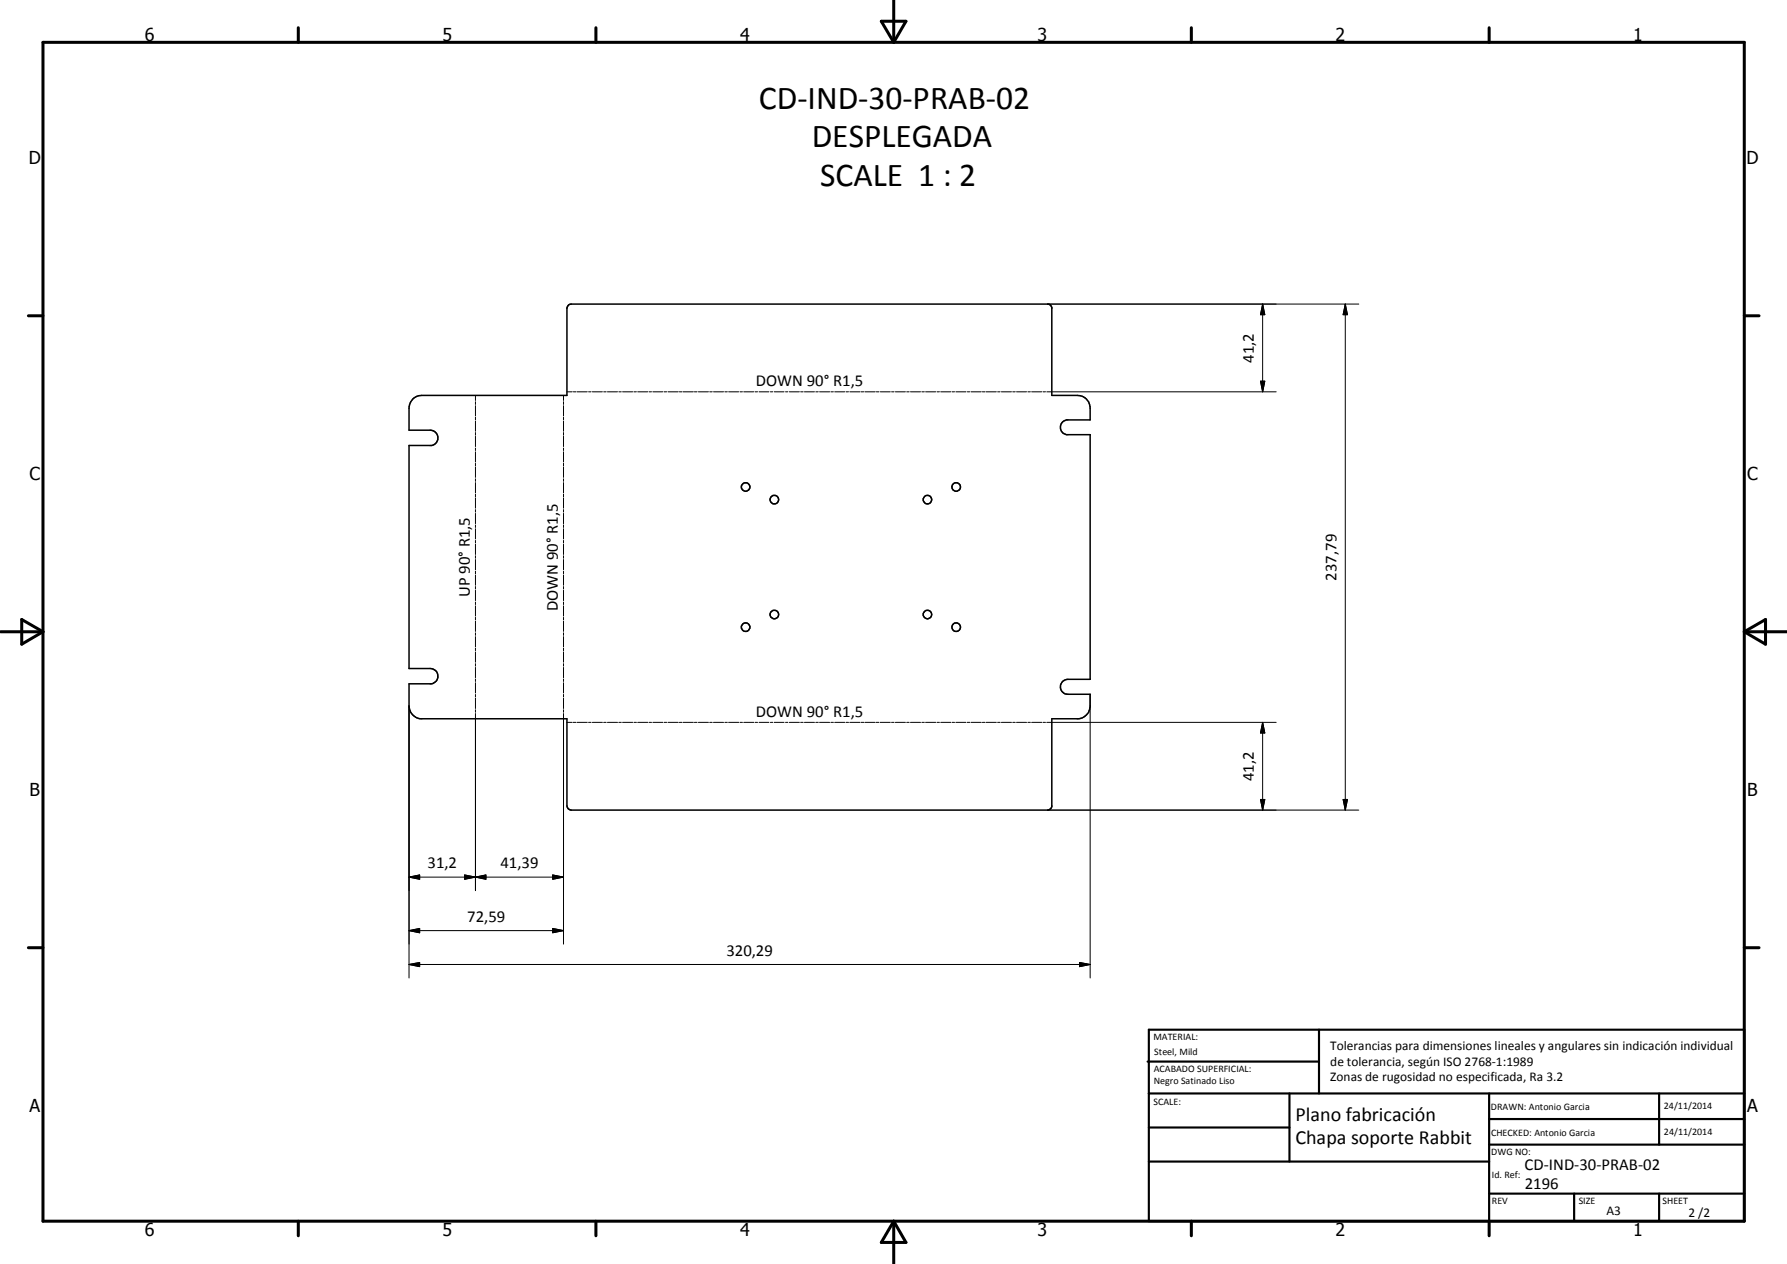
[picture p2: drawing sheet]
<svg xmlns="http://www.w3.org/2000/svg" width="420mm" height="297mm" viewBox="0 0 420 297" stroke-linecap="round" stroke-linejoin="round" font-family="sans-serif">
<g fill="none" stroke="#000" stroke-width=".35">
<path d="M97.1 93.8l.9-.7 1.2-.2h34.1v-20.4l.1-.4a.87 .87 0 0 1 .9-.6h112l.6 .2 .4 .6v20.6h6a2.96 2.96 0 0 1 3 3v2.8h-5.6a1.77 1.77 0 0 0-1.4 1.7 1.77 1.77 0 0 0 1.4 1.8h5.6v57.4h-5.2a1.76 1.76 0 0 0-1.8 1.8 1.76 1.76 0 0 0 1.8 1.8h5.2v2.7a3.1 3.1 0 0 1-2.6 3h-6.4v20.7l-.2 .4-.8 .4h-112l-.7-.4-.3-.6v-20.5h-34.5a3.1 3.1 0 0 1-2.6-3v-5.2h5.3a1.82 1.82 0 0 0 1.5-2 1.82 1.82 0 0 0-1.8-1.6h-5v-52.4h5.3a1.82 1.82 0 0 0 1.5-2 1.82 1.82 0 0 0-1.8-1.6h-5v-5.6l.2-.8z"/>
<circle cx="175.3" cy="114.4" r=".99"/>
<circle cx="182.1" cy="117.4" r="1"/>
<circle cx="218.1" cy="117.4" r="1.01"/>
<circle cx="224.8" cy="114.4" r="1"/>
<circle cx="175.3" cy="147.4" r="1.01"/>
<circle cx="182.1" cy="144.4" r="1"/>
<circle cx="218" cy="144.4" r="1"/>
<circle cx="224.8" cy="147.4" r="1"/>
</g>
<g fill="none" stroke="#000" stroke-width=".24">
<path d="M246.3 71.5h73.2M296.9 71.5l.5 2.5h-1zM296.9 71.5v20.6M316.3 71.5l.5 2.5h-1zM316.3 71.5v118.9M111.8 92.9v1.2M111.8 94.4v.6M111.8 95.3v2.4M111.8 98v.6M111.8 98.9v2.4M132.5 92.9v1.2M132.5 94.4v.6"/>
<path d="M132.5 95.3v2.4M132.5 98v.6M132.5 98.9v2.4M133.3 92.1h1.2M134.8 92.1h.6M135.7 92.1h2.4M138.4 92.1h.6M139.3 92.1h2.3M141.9 92.1h.6M142.8 92.1h2.4M145.5 92.1h.6M146.4 92.1h2.3"/>
<path d="M149 92.1h.6M149.9 92.1h2.4M152.6 92.1h.6M153.5 92.1h2.4M156.2 92.1h.5M157 92.1h2.5M159.7 92.1h.6M160.6 92.1h2.4M163.3 92.1h.6M164.2 92.1h2.4M166.9 92.1h.6M167.8 92.1h2.3"/>
<path d="M170.4 92.1h.6M171.3 92.1h2.4M174 92.1h.6M174.9 92.1h2.3M177.5 92.1h.6M178.5 92.1h2.3M181.1 92.1h.6M182 92.1h2.4M184.7 92.1h.5M185.6 92.1h2.3M188.2 92.1h.6M189.1 92.1h2.4"/>
<path d="M191.8 92.1h.6M192.7 92.1h2.4M195.4 92.1h.5M196.2 92.1h2.4M198.9 92.1h.6M199.8 92.1h2.4M202.5 92.1h.6M203.4 92.1h2.4M206 92.1h.7M207 92.1h2.3M209.6 92.1h.6M210.5 92.1h2.4"/>
<path d="M213.2 92.1h.6M214.1 92.1h2.3M216.7 92.1h.6M217.6 92.1h2.4M220.3 92.1h.6M221.2 92.1h2.4M223.8 92.1h.6M224.7 92.1h2.4M227.4 92.1h.6M228.3 92.1h2.4M231 92.1h.6M231.8 92.1h2.5"/>
<path d="M234.6 92.1h.6M235.4 92.1h2.4M238.1 92.1h.6M239 92.1h2.4M241.7 92.1h.6M242.6 92.1h2.3M245.2 92.1h.6M246.1 92.1h53.9M296.4 89.6h1l-.5 2.5zM111.8 101.6v.7M111.8 102.5v2.4M111.8 105.3v.6"/>
<path d="M111.8 106.2v2.4M111.8 108.9v.6M111.8 109.8v2.4M111.8 112.5v.6M111.8 113.4v2.4M111.8 116.1v.7M111.8 117v2.4M111.8 119.8v.6M132.5 101.6v.7M132.5 102.5v2.4M132.5 105.3v.6M132.5 106.2v2.4"/>
<path d="M132.5 108.9v.6M132.5 109.8v2.4M132.5 112.5v.6M132.5 113.4v2.4M132.5 116.1v.7M132.5 117v2.4M132.5 119.8v.6M111.8 120.6v2.5M111.8 123.4v.6M111.8 124.2v2.5M111.8 127v.6M111.8 127.9v2.4"/>
<path d="M111.8 130.6v.6M111.8 131.5v2.4M111.8 134.2v.6M111.8 135.1v2.4M111.8 137.8v.6M111.8 138.7v2.4M132.5 120.6v2.5M132.5 123.4v.6M132.5 124.2v2.5M132.5 127v.6M132.5 127.9v2.4M132.5 130.6v.6"/>
<path d="M132.5 131.5v2.4M132.5 134.2v.6M132.5 135.1v2.4M132.5 137.8v.6M132.5 138.7v2.4M111.8 141.5v.6M111.8 142.4v2.4M111.8 145.1v.6M111.8 146v2.4M111.8 148.7v.6M111.8 149.6v2.4M111.8 152.3v.6"/>
<path d="M111.8 153.2v2.4M111.8 156v.5M111.8 156.8v2.5M111.8 159.6v.5M132.5 141.5v.6M132.5 142.4v2.4M132.5 145.1v.6M132.5 146v2.4M132.5 148.7v.6M132.5 149.6v2.4M132.5 152.3v.6M132.5 153.2v2.4"/>
<path d="M132.5 156v.5M132.5 156.8v2.5M132.5 159.6v.5M96.2 165.9v63.9M111.8 160.4v2.5M111.8 163.2v.6M111.8 164.1v2.4M111.8 166.8v.6M111.8 167.7v41.6M132.5 160.4v2.5M132.5 163.2v.6M132.5 164.1v2.4"/>
<path d="M132.5 166.8v.6M132.5 167.7v54.2M133.3 169.8h1.2M134.8 169.8h.6M135.7 169.8h2.4M138.4 169.8h.6M139.3 169.8h2.3M141.9 169.8h.6M142.8 169.8h2.4M145.5 169.8h.6M146.4 169.8h2.3M149 169.8h.6"/>
<path d="M149.9 169.8h2.4M152.6 169.8h.6M153.5 169.8h2.4M156.2 169.8h.5M157 169.8h2.5M159.7 169.8h.6M160.6 169.8h2.4M163.3 169.8h.6M164.2 169.8h2.4M166.9 169.8h.6M167.8 169.8h2.3M170.4 169.8h.6"/>
<path d="M171.3 169.8h2.4M174 169.8h.6M174.9 169.8h2.3M177.5 169.8h.6M178.5 169.8h2.3M181.1 169.8h.6M182 169.8h2.4M184.7 169.8h.5M185.6 169.8h2.3M188.2 169.8h.6M189.1 169.8h2.4M191.8 169.8h.6"/>
<path d="M192.7 169.8h2.4M195.4 169.8h.5M196.2 169.8h2.4M198.9 169.8h.6M199.8 169.8h2.4M202.5 169.8h.6M203.4 169.8h2.4M206 169.8h.7M207 169.8h2.3M209.6 169.8h.6M210.5 169.8h2.4M213.2 169.8h.6"/>
<path d="M214.1 169.8h2.3M216.7 169.8h.6M217.6 169.8h2.4M220.3 169.8h.6M221.2 169.8h2.4M223.8 169.8h.6M224.7 169.8h2.4M227.4 169.8h.6M228.3 169.8h2.4M231 169.8h.6M231.8 169.8h2.5M234.6 169.8h.6"/>
<path d="M235.4 169.8h2.4M238.1 169.8h.6M239 169.8h2.4M241.7 169.8h.6M242.6 169.8h2.3M245.2 169.8h.6M246.1 169.8h53.9M256.3 163.2v66.6M296.9 169.8l.5 2.5h-1zM296.9 169.8v20.6M246.3 190.4h73.2M296.4 187.9h1l-.5 2.5z"/>
<path d="M315.8 187.9h1l-.5 2.5zM96.2 218.7l2.5-.5v1zM96.2 206.1l2.5-.5v1zM96.2 206.1h36.3M96.2 218.7h36.3M109.3 205.6l2.5 .5-2.5 .5zM111.8 206.1l2.4-.5v1zM130 205.6l2.5 .5-2.5 .5zM130 218.2l2.5 .5-2.5 .5zM96.2 226.7l2.5-.5v1zM96.2 226.7h160.1M253.8 226.2l2.5 .5-2.5 .5z"/>
</g>
<g fill="none" stroke="#000" stroke-width=".71">
<path d="M10.1 9.9h400v277.1h-400zM70.1 6.5v3.4M140.1 6.5v3.4M207.2 5h5.8l-2.9 4.9zM210.1 0v9.9M280.1 6.5v3.4M350.1 6.5v3.4M6.7 74.2h3.4M410.1 74.2h3.5M.1 148.5h10M5.1 145.6l5 2.9-5 2.9zM410.1 148.5h10"/>
<path d="M410.1 148.5l5-2.9v5.8zM6.7 222.7h3.4M410.1 222.7h3.5M70.1 287v3.4M140.1 287v3.4M210.1 287v10M210.1 287l2.9 5h-5.8zM280.1 287v3.4M350.1 287v3.4"/>
</g>
<g fill="none" stroke="#000" stroke-width=".51">
<path d="M269.8 249.5h40.3M270.1 242h140v45h-140zM270.1 257h140M303.2 257v16M310.1 242v15M350.1 257v30M390.1 257v12M270.1 265h33.1M270.1 273h80M350.1 269h60M350.1 263h60M350.1 280.5h60"/>
<path d="M370.1 280.5v6.5M390.1 280.5v6.5"/>
</g>
<g fill="#000">
<path d="M296.9 71.5l.5 2.5h-1zM316.3 71.5l.5 2.5h-1zM296.4 89.6h1l-.5 2.5zM296.9 169.8l.5 2.5h-1zM296.4 187.9h1l-.5 2.5zM315.8 187.9h1l-.5 2.5zM96.2 218.7l2.5-.5v1zM96.2 206.1l2.5-.5v1zM109.3 205.6l2.5 .5-2.5 .5zM111.8 206.1l2.4-.5v1zM130 205.6l2.5 .5-2.5 .5zM130 218.2l2.5 .5-2.5 .5z"/>
<path d="M96.2 226.7l2.5-.5v1zM253.8 226.2l2.5 .5-2.5 .5z"/>
</g>
<g font-size="7.9">
<text x="178.4" y="25.6">CD-IND-30-PRAB-02</text>
<text x="190.9" y="34.6">DESPLEGADA</text>
<text x="192.9" y="43.6">SCALE 1 : 2</text>
</g>
<g font-size="4.7">
<text x="304.6" y="263.5">Plano fabricación</text>
<text x="304.6" y="268.9">Chapa soporte Rabbit</text>
</g>
<g font-size="4.2">
<text x="34" y="9.6">6</text>
<text x="104" y="9.6">5</text>
<text x="174" y="9.6">4</text>
<text x="244" y="9.6">3</text>
<text x="314" y="9.6">2</text>
<text x="384" y="9.6">1</text>
<text x="6.8" y="38.7">D</text>
<text x="410.6" y="38.7">D</text>
<text x="7" y="112.9">C</text>
<text x="410.8" y="112.9">C</text>
<text x="7" y="187.1">B</text>
<text x="410.8" y="187.1">B</text>
<text x="7" y="261.4">A</text>
<text x="410.8" y="261.4">A</text>
<text x="34" y="290.4">6</text>
<text x="104" y="290.4">5</text>
<text x="174" y="290.4">4</text>
<text x="244" y="290.4">3</text>
<text x="314" y="290.4">2</text>
<text x="384" y="290.4">1</text>
</g>
<g font-size="3.9">
<text x="294.8" y="85.3" transform="rotate(-90 294.8 85.3)">41,2</text>
<text x="177.7" y="90.8">DOWN 90° R1,5</text>
<text x="314.2" y="136.4" transform="rotate(-90 314.2 136.4)">237,79</text>
<text x="110.5" y="140.3" transform="rotate(-90 110.5 140.3)">UP 90° R1,5</text>
<text x="131.2" y="143.6" transform="rotate(-90 131.2 143.6)">DOWN 90° R1,5</text>
<text x="177.7" y="168.4">DOWN 90° R1,5</text>
<text x="294.8" y="183.6" transform="rotate(-90 294.8 183.6)">41,2</text>
<text x="100.5" y="204">31,2</text>
<text x="117.7" y="204">41,39</text>
<text x="109.8" y="216.6">72,59</text>
<text x="170.8" y="224.6">320,29</text>
<text x="358.5" y="275">CD-IND-30-PRAB-02</text>
<text x="358.5" y="279.4">2196</text>
</g>
<g font-size="3.1">
<text x="312.7" y="246.8">Tolerancias para dimensiones lineales y angulares sin indicación individual</text>
<text x="312.7" y="250.4">de tolerancia, según ISO 2768-1:1989</text>
<text x="312.7" y="254">Zonas de rugosidad no especificada, Ra 3.2</text>
<text x="377.7" y="285.6">A3</text>
<text x="397" y="285.9">2 /2</text>
</g>
<g font-size="2.4">
<text x="271.2" y="244.4">MATERIAL:</text>
<text x="271.3" y="252">ACABADO SUPERFICIAL:</text>
<text x="271.4" y="247.9">Steel, Mild</text>
<text x="271.3" y="254.6">Negro Satinado Liso</text>
<text x="271.2" y="259.7">SCALE:</text>
<text x="350.6" y="260.9">DRAWN: Antonio Garcia</text>
<text x="391.2" y="260.6">24/11/2014</text>
<text x="350.6" y="267">CHECKED: Antonio Garcia</text>
<text x="391.2" y="266.7">24/11/2014</text>
<text x="350.6" y="271.4">DWG NO:</text>
<text x="350.8" y="276.9">Id. Ref:</text>
<text x="350.8" y="282.8">REV</text>
<text x="371.2" y="282.9">SIZE</text>
<text x="390.9" y="282.9">SHEET</text>
</g>
</svg>
